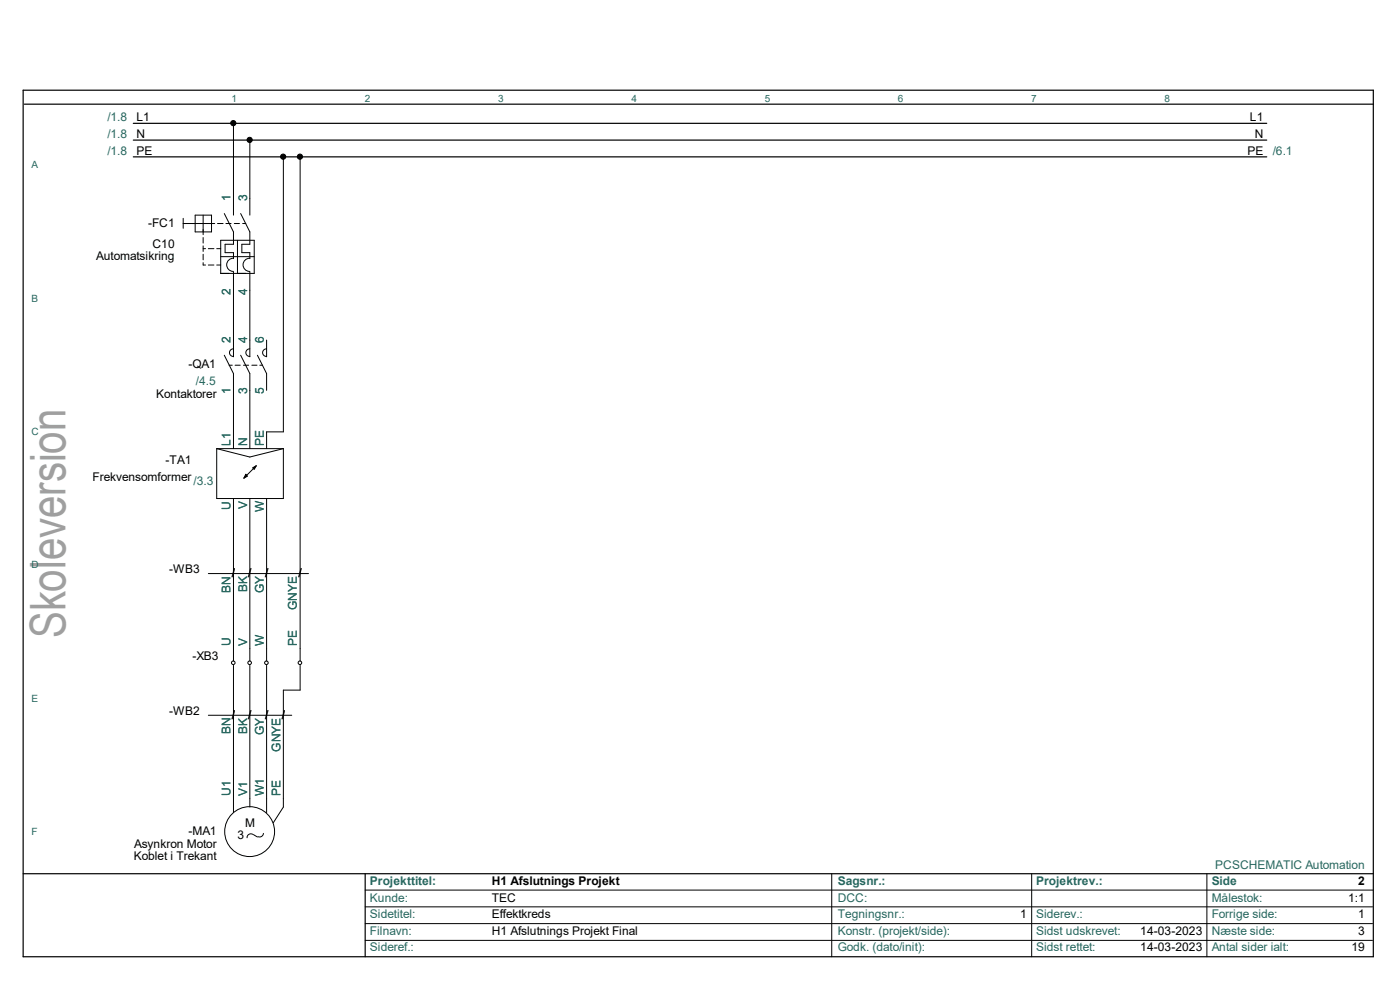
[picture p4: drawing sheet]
<svg xmlns="http://www.w3.org/2000/svg" width="297mm" height="210mm" viewBox="0 0 297 210" stroke-linecap="round" stroke-linejoin="round" font-family="sans-serif">
<path d="M4.9 19.1h286.4v183.8h-286.4zM5.2 22.1h286.1M28.3 26.2h240.4M28.3 29.7h240.4M28.3 33.3h240.4M4.9 185.3h286.4M77.5 185.3v17.6" fill="none" stroke="#000" stroke-width=".25"/>
<g fill="none" stroke="#000" stroke-width=".21">
<path d="M49.5 26.2v19.4M53 29.7v15.9M60.1 33.3v58.3h-3.5v3.6M63.7 33.3v106.9M38.9 47.4h6.7M38.9 46.3v2.1M41.4 45.6h3.5v3.6h-3.5zM43.1 45.6v4.2M43.1 50.4v1.2M43.1 52.2v1.1M43.1 53.9v1.2M43.1 55.7v.5h.5"/>
<path d="M43.1 52.7h.5M44.2 52.7h1.2M44.2 56.2h1.2M46 52.7h.8M46 56.2h.8M46.1 47.4h1.2M46.8 51h7.1v7h-7.1zM46.8 54.4h7.1M47.6 45.3l1.9 3.9v2.6h-1.7v1.8h1.7v1.3M47.9 47.4h1.1M49.5 57.7v18M49.5 54.8a1.4 1.4 0 0 0-1.4 1.4 1.4 1.4 0 0 0 1.4 1.4"/>
<path d="M49.7 47.4h1.1M50.4 51v7M51.1 45.3l1.9 3.9v2.6h-1.7v1.8h1.7v1.3M51.5 47.4h.7M53 57.7v18M53 54.8a1.4 1.4 0 0 0-1.4 1.4 1.4 1.4 0 0 0 1.4 1.4M47.6 75.4l1.9 3.8v16M48.6 77.5h.7M49.5 74a.8 .8 0 0 0-.8 .8 .8 .8 0 0 0 .8 .8M49.9 77.5h1.1M51.1 75.4l1.9 3.8v16M51.6 77.5h1.1"/>
<path d="M53 74a.8 .8 0 0 0-.8 .8 .8 .8 0 0 0 .8 .8M53.4 77.5h1.1M54.6 75.4l2 3.8v3.6M55.1 77.5h.6M56.6 74a.8 .8 0 0 0-.9 .8 .8 .8 0 0 0 .9 .8M56.6 72.1v3.6M46 95.2v10.5h14.1v-10.5M46 95.2h14.1M46 95.2l7 1.7 7.1-1.7M54.3 98.9l-2.5 2.4M49.5 105.7v34.5M53 105.7v34.5"/>
<path d="M56.6 105.7v34.5M44.2 121.7h21.2M44.2 151.7h17.7M49.5 141.1v31.3M53 141.1v30.1M56.6 141.1v31.3M63.7 141.1v5.3h-3.6v24.8l-2.1 3.3M53.6 177a.8 .8 0 0 0-1.2 .7M53.8 177l.8 .5M55.9 176.8v.1a.8 .8 0 0 1-1.2 .6M77.5 192.4h213.7M77.5 199.5h213.7"/>
<path d="M77.5 195.9h213.7M77.5 188.8h213.8M176.4 185.3v17.6M218.9 185.3v17.6M256 185.3v17.6"/>
<circle cx="49.5" cy="26.1" r=".55"/>
<circle cx="53" cy="29.7" r=".55"/>
<circle cx="60.1" cy="33.2" r=".55"/>
<circle cx="63.6" cy="33.2" r=".55"/>
<circle cx="49.5" cy="140.6" r=".38"/>
<circle cx="53" cy="140.6" r=".38"/>
<circle cx="56.5" cy="140.6" r=".38"/>
<circle cx="63.6" cy="140.6" r=".38"/>
<circle cx="53" cy="176.4" r="5.3"/>
</g>
<g fill="#000">
<circle cx="49.5" cy="26.1" r=".55"/>
<circle cx="53" cy="29.7" r=".55"/>
<circle cx="60.1" cy="33.2" r=".55"/>
<circle cx="63.6" cy="33.2" r=".55"/>
</g>
<g fill="#000" stroke="#000" stroke-width=".21">
<path d="M53.6 99.2l.8-.4-.5 .8z" fill-rule="evenodd"/>
<path d="M52.2 100.6l.3 .4-.8 .4z" fill-rule="evenodd"/>
</g>
<text font-size="10.4" fill="#9f9f9f" x="13.9" y="135.4" transform="rotate(-90 13.9 135.4)">Skoleversion</text>
<g font-size="2.5" fill="#27675f">
<text x="22.8" y="25.7">/1.8</text>
<text x="22.8" y="29.2">/1.8</text>
<text x="22.8" y="32.8">/1.8</text>
<text x="270" y="32.8">/6.1</text>
<text x="48.9" y="42.7" transform="rotate(-90 48.9 42.7)">1</text>
<text x="52.4" y="42.7" transform="rotate(-90 52.4 42.7)">3</text>
<text x="48.9" y="62.5" transform="rotate(-90 48.9 62.5)">2</text>
<text x="52.4" y="62.5" transform="rotate(-90 52.4 62.5)">4</text>
<text x="48.9" y="72.7" transform="rotate(-90 48.9 72.7)">2</text>
<text x="52.4" y="72.7" transform="rotate(-90 52.4 72.7)">4</text>
<text x="56" y="72.7" transform="rotate(-90 56 72.7)">6</text>
<text x="41.6" y="81.7">/4.5</text>
<text x="48.9" y="83.7" transform="rotate(-90 48.9 83.7)">1</text>
<text x="52.4" y="83.7" transform="rotate(-90 52.4 83.7)">3</text>
<text x="56" y="83.7" transform="rotate(-90 56 83.7)">5</text>
<text x="48.9" y="94.6" transform="rotate(-90 48.9 94.6)">L1</text>
<text x="52.4" y="94.6" transform="rotate(-90 52.4 94.6)">N</text>
<text x="56" y="94.6" transform="rotate(-90 56 94.6)">PE</text>
<text x="41.1" y="103">/3.3</text>
<text x="52.4" y="108" transform="rotate(-90 52.4 108)">V</text>
<text x="48.9" y="108.1" transform="rotate(-90 48.9 108.1)">U</text>
<text x="56" y="108.6" transform="rotate(-90 56 108.6)">W</text>
<text x="48.9" y="125.7" transform="rotate(-90 48.9 125.7)">BN</text>
<text x="52.4" y="125.6" transform="rotate(-90 52.4 125.6)">BK</text>
<text x="56" y="125.8" transform="rotate(-90 56 125.8)">GY</text>
<text x="63" y="129.4" transform="rotate(-90 63 129.4)">GNYE</text>
<text x="48.9" y="137.1" transform="rotate(-90 48.9 137.1)">U</text>
<text x="52.4" y="137.1" transform="rotate(-90 52.4 137.1)">V</text>
<text x="56" y="137.1" transform="rotate(-90 56 137.1)">W</text>
<text x="63" y="137.1" transform="rotate(-90 63 137.1)">PE</text>
<text x="48.9" y="155.8" transform="rotate(-90 48.9 155.8)">BN</text>
<text x="52.4" y="155.6" transform="rotate(-90 52.4 155.6)">BK</text>
<text x="56" y="155.9" transform="rotate(-90 56 155.9)">GY</text>
<text x="59.5" y="159.4" transform="rotate(-90 59.5 159.4)">GNYE</text>
<text x="48.9" y="168.8" transform="rotate(-90 48.9 168.8)">U1</text>
<text x="52.4" y="168.8" transform="rotate(-90 52.4 168.8)">V1</text>
<text x="56" y="168.8" transform="rotate(-90 56 168.8)">W1</text>
<text x="59.5" y="168.8" transform="rotate(-90 59.5 168.8)">PE</text>
<text x="257.8" y="184.4">PCSCHEMATIC Automation</text>
<text x="78.5" y="187.8">Projekttitel:</text>
<text x="78.5" y="191.4">Kunde:</text>
<text x="177.7" y="187.8">Sagsnr.:</text>
<text x="177.7" y="191.4">DCC:</text>
<text x="219.8" y="187.8">Projektrev.:</text>
<text x="257" y="187.8">Side</text>
<text x="257" y="191.4">Målestok:</text>
<text x="78.5" y="194.7">Sidetitel:</text>
<text x="177.7" y="194.7">Tegningsnr.:</text>
<text x="219.8" y="194.7">Siderev.:</text>
<text x="257" y="194.7">Forrige side:</text>
<text x="78.5" y="198.4">Filnavn:</text>
<text x="78.5" y="201.8">Sideref.:</text>
<text x="177.7" y="201.8">Godk. (dato/init):</text>
<text x="177.7" y="198.4">Konstr. (projekt/side):</text>
<text x="219.8" y="198.4">Sidst udskrevet:</text>
<text x="219.8" y="201.8">Sidst rettet:</text>
<text x="257" y="198.4">Næste side:</text>
<text x="257" y="201.8">Antal sider ialt:</text>
</g>
<g font-size="2.5">
<text x="29" y="25.7">L1</text>
<text x="29" y="29.2">N</text>
<text x="265.2" y="25.7">L1</text>
<text x="266.2" y="29.2">N</text>
<text x="29" y="32.8">PE</text>
<text x="264.7" y="32.8">PE</text>
<text x="31.4" y="48.1">-FC1</text>
<text x="32.3" y="52.6">C10</text>
<text x="20.4" y="55.2">Automatsikring</text>
<text x="40" y="78.2">-QA1</text>
<text x="33.1" y="84.4">Kontaktorer</text>
<text x="35.1" y="98.5">-TA1</text>
<text x="19.6" y="102">Frekvensomformer</text>
<text x="35.9" y="121.5">-WB3</text>
<text x="49.2" y="122.4">/</text>
<text x="52.7" y="122.4">/</text>
<text x="56.2" y="122.4">/</text>
<text x="63.3" y="122.4">/</text>
<text x="40.8" y="140.1">-XB3</text>
<text x="35.9" y="151.6">-WB2</text>
<text x="49.2" y="152.4">/</text>
<text x="52.7" y="152.4">/</text>
<text x="56.2" y="152.4">/</text>
<text x="59.8" y="152.4">/</text>
<text x="28.4" y="179.8">Asynkron Motor</text>
<text x="40" y="177.1">-MA1</text>
<text x="50.4" y="178.1">3</text>
<text x="52" y="175.4">M</text>
<text x="28.4" y="182.5">Koblet i Trekant</text>
<text x="104.3" y="187.8">H1 Afslutnings Projekt</text>
<text x="104.3" y="191.4">TEC</text>
<text x="286" y="191.4">1:1</text>
<text x="288.1" y="187.8">2</text>
<text x="104.3" y="194.7">Effektkreds</text>
<text x="216.4" y="194.7">1</text>
<text x="288.1" y="194.7">1</text>
<text x="104.3" y="198.4">H1 Afslutnings Projekt Final</text>
<text x="241.9" y="201.8">14-03-2023</text>
<text x="241.9" y="198.4">14-03-2023</text>
<text x="286.7" y="201.8">19</text>
<text x="288.1" y="198.4">3</text>
</g>
<g font-size="2.1" fill="#27675f">
<text x="49.1" y="21.6">1</text>
<text x="77.4" y="21.6">2</text>
<text x="105.7" y="21.6">3</text>
<text x="133.9" y="21.6">4</text>
<text x="162.2" y="21.6">5</text>
<text x="190.5" y="21.6">6</text>
<text x="218.8" y="21.6">7</text>
<text x="247.1" y="21.6">8</text>
<text x="6.7" y="35.7">A</text>
<text x="6.7" y="64">B</text>
<text x="6.7" y="92.3">C</text>
<text x="6.7" y="120.5">D</text>
<text x="6.7" y="148.8">E</text>
<text x="6.7" y="177.1">F</text>
</g>
</svg>
